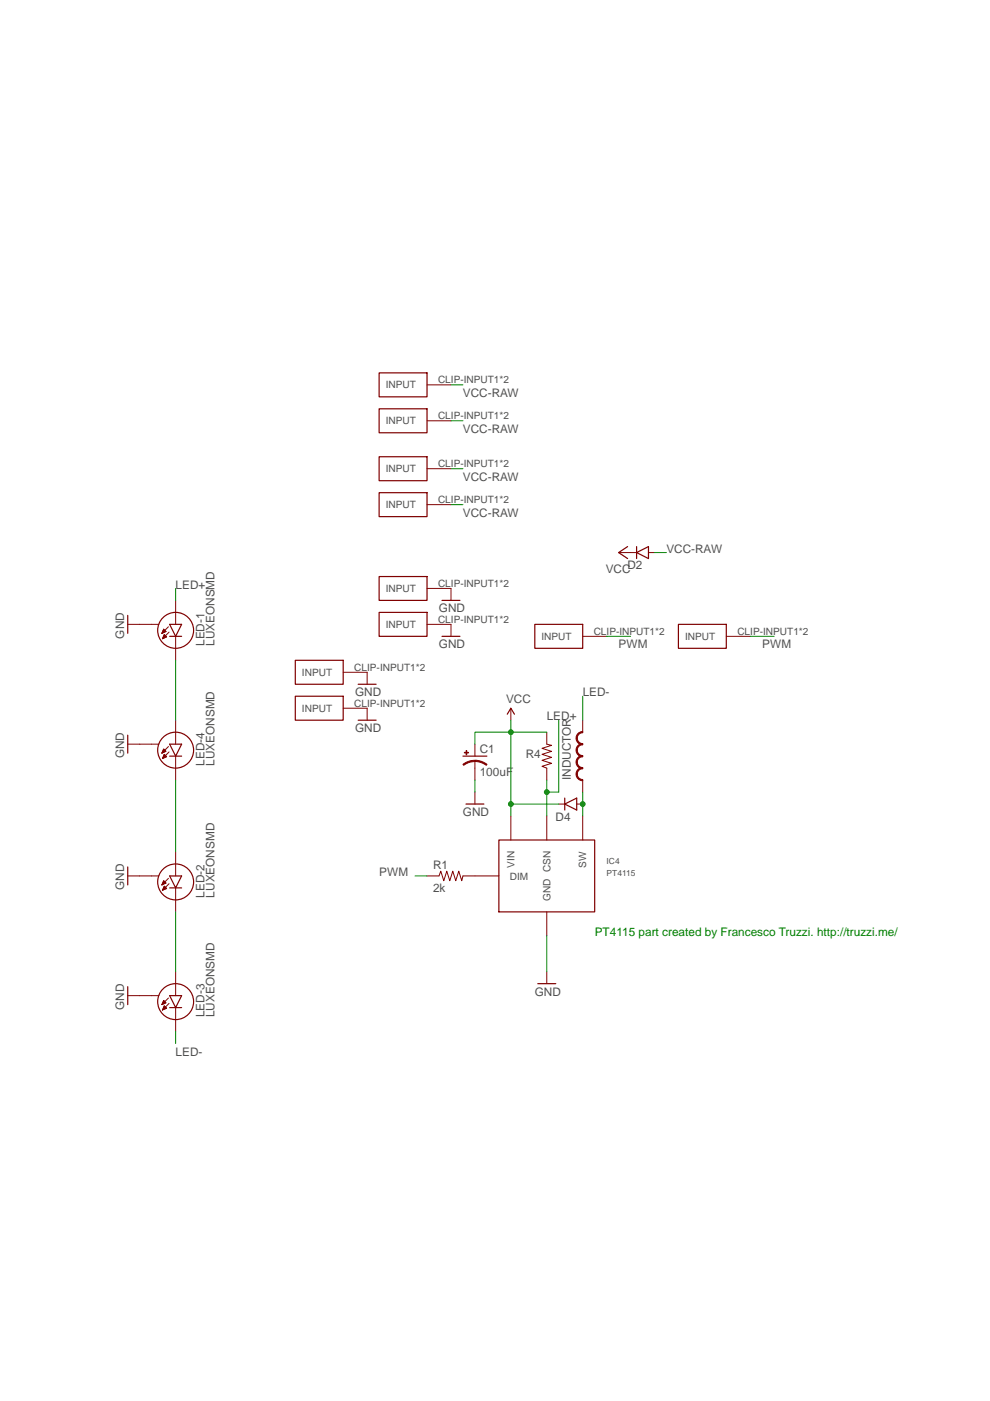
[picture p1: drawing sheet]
<?xml version="1.0" encoding="utf-8"?>
<!DOCTYPE eagle SYSTEM "eagle.dtd">
<!--
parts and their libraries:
SparkFun-LED: Licensing: Creative Commons ShareAlike 4.0 International - https://creativecommons.org/licenses/by-sa/4.0
-->
<eagle version="7.7.0">
<drawing>
<settings>
<setting alwaysvectorfont="no"/>
<setting verticaltext="up"/>
</settings>
<grid distance="0.1" unitdist="inch" unit="inch" style="lines" multiple="1" display="no" altdistance="0.01" altunitdist="inch" altunit="inch"/>
<schematic xreflabel="%F%N/%S.%C%R" xrefpart="/%S.%C%R">
<libraries>
<library name="SparkFun-LED">
<symbols>
<symbol name="LUXEON">
<wire x1="1.27" y1="0" x2="0" y2="-2.54" width="0.254" layer="94"/>
<wire x1="0" y1="-2.54" x2="-1.27" y2="0" width="0.254" layer="94"/>
<wire x1="1.27" y1="-2.54" x2="0" y2="-2.54" width="0.254" layer="94"/>
<wire x1="0" y1="-2.54" x2="-1.27" y2="-2.54" width="0.254" layer="94"/>
<wire x1="1.27" y1="0" x2="0" y2="0" width="0.254" layer="94"/>
<wire x1="0" y1="0" x2="-1.27" y2="0" width="0.254" layer="94"/>
<wire x1="-1.524" y1="-0.508" x2="-2.921" y2="-1.905" width="0.1524" layer="94"/>
<wire x1="-1.397" y1="-1.651" x2="-2.794" y2="-3.048" width="0.1524" layer="94"/>
<wire x1="-5.08" y1="0" x2="-3.556" y2="0" width="0.1524" layer="94"/>
<circle x="0" y="-1.27" radius="3.81" width="0.254" layer="94"/>
<text x="6.096" y="-4.572" size="1.778" layer="95" rot="R90">&gt;NAME</text>
<text x="8.255" y="-4.572" size="1.778" layer="96" rot="R90">&gt;VALUE</text>
<pin name="C" x="0" y="-7.62" visible="off" length="middle" direction="pas" rot="R90"/>
<pin name="A" x="0" y="5.08" visible="off" length="middle" direction="pas" rot="R270"/>
<pin name="S" x="-7.62" y="0" visible="off" length="short"/>
<polygon width="0.1524" layer="94">
<vertex x="-2.921" y="-1.905"/>
<vertex x="-2.54" y="-1.016"/>
<vertex x="-2.032" y="-1.524"/>
</polygon>
<polygon width="0.1524" layer="94">
<vertex x="-2.794" y="-3.048"/>
<vertex x="-2.413" y="-2.159"/>
<vertex x="-1.905" y="-2.667"/>
</polygon>
</symbol>
</symbols>
<devicesets>
<deviceset name="LUXEON">
<gates>
<gate name="G$1" symbol="LUXEON" x="0" y="0"/>
</gates>
<devices>
<device name="SMD" package="LUXEON">
<connects>
<connect gate="G$1" pin="A" pad="A"/>
<connect gate="G$1" pin="C" pad="C"/>
<connect gate="G$1" pin="S" pad="S"/>
</connects>
<technologies>
<technology name=""/>
</technologies>
</device>
</devices>
</deviceset>
</devicesets>
</library>
<library name="supply1">
<symbols>
<symbol name="VCC">
<wire x1="1.27" y1="-1.905" x2="0" y2="0" width="0.254" layer="94"/>
<wire x1="0" y1="0" x2="-1.27" y2="-1.905" width="0.254" layer="94"/>
<text x="-2.54" y="-2.54" size="1.778" layer="96" rot="R90">&gt;VALUE</text>
<pin name="VCC" x="0" y="-2.54" visible="off" length="short" direction="sup" rot="R90"/>
</symbol>
<symbol name="GND">
<wire x1="-1.905" y1="0" x2="1.905" y2="0" width="0.254" layer="94"/>
<text x="-2.54" y="-2.54" size="1.778" layer="96">&gt;VALUE</text>
<pin name="GND" x="0" y="2.54" visible="off" length="short" direction="sup" rot="R270"/>
</symbol>
</symbols>
<devicesets>
<deviceset name="VCC" prefix="P+">
<gates>
<gate name="VCC" symbol="VCC" x="0" y="0"/>
</gates>
<devices>
<device name="">
<technologies>
<technology name=""/>
</technologies>
</device>
</devices>
</deviceset>
<deviceset name="GND" prefix="GND">
<gates>
<gate name="1" symbol="GND" x="0" y="0"/>
</gates>
<devices>
<device name="">
<technologies>
<technology name=""/>
</technologies>
</device>
</devices>
</deviceset>
</devicesets>
</library>
<library name="timon-diverses">
<symbols>
<symbol name="FUSE-HOLDER-5X10MM">
<pin name="INPUT" x="10.16" y="0" length="middle" rot="R180"/>
<wire x1="5.08" y1="2.54" x2="-5.08" y2="2.54" width="0.254" layer="94"/>
<wire x1="-5.08" y1="2.54" x2="-5.08" y2="-2.54" width="0.254" layer="94"/>
<wire x1="-5.08" y1="-2.54" x2="5.08" y2="-2.54" width="0.254" layer="94"/>
<wire x1="5.08" y1="-2.54" x2="5.08" y2="2.54" width="0.254" layer="94"/>
</symbol>
</symbols>
<devicesets>
<deviceset name="FUSE-HOLDER-5X20MM">
<gates>
<gate name="CLIP" symbol="FUSE-HOLDER-5X10MM" x="45.72" y="2.54"/>
</gates>
<devices>
<device name="" package="FUSE-HOLDER-5X20MM">
<connects>
<connect gate="CLIP" pin="INPUT" pad="CLIP-INPUT1 CLIP-INPUT2"/>
</connects>
<technologies>
<technology name=""/>
</technologies>
</device>
</devices>
</deviceset>
</devicesets>
</library>
<library name="PT4115">
<symbols>
<symbol name="PT4115">
<wire x1="-20.32" y1="-7.62" x2="-20.32" y2="7.62" width="0.254" layer="94"/>
<wire x1="-20.32" y1="7.62" x2="0" y2="7.62" width="0.254" layer="94"/>
<wire x1="0" y1="7.62" x2="0" y2="-7.62" width="0.254" layer="94"/>
<wire x1="0" y1="-7.62" x2="-20.32" y2="-7.62" width="0.254" layer="94"/>
<pin name="VIN" x="-17.78" y="12.7" visible="pin" length="middle" rot="R270"/>
<pin name="CSN" x="-10.16" y="12.7" visible="pin" length="middle" rot="R270"/>
<pin name="SW" x="-2.54" y="12.7" visible="pin" length="middle" rot="R270"/>
<pin name="DIM" x="-25.4" y="0" visible="pin" length="middle"/>
<pin name="GND" x="-10.16" y="-12.7" visible="pin" length="middle" direction="pwr" rot="R90"/>
<text x="2.54" y="2.54" size="1.27" layer="95">&gt;NAME</text>
<text x="2.54" y="0" size="1.27" layer="96">PT4115</text>
</symbol>
</symbols>
<devicesets>
<deviceset name="PT4115" prefix="IC" uservalue="yes">
<gates>
<gate name="IC" symbol="PT4115" x="10.16" y="0"/>
</gates>
<devices>
<device name="" package="PT4115">
<connects>
<connect gate="IC" pin="CSN" pad="4"/>
<connect gate="IC" pin="DIM" pad="3"/>
<connect gate="IC" pin="GND" pad="2 2A"/>
<connect gate="IC" pin="SW" pad="1"/>
<connect gate="IC" pin="VIN" pad="5"/>
</connects>
<technologies>
<technology name=""/>
</technologies>
</device>
</devices>
</deviceset>
</devicesets>
</library>
<library name="SparkFun-Aesthetics">
<symbols>
<symbol name="VCC">
<wire x1="0.762" y1="1.27" x2="0" y2="2.54" width="0.254" layer="94"/>
<wire x1="0" y1="2.54" x2="-0.762" y2="1.27" width="0.254" layer="94"/>
<text x="-1.016" y="3.556" size="1.778" layer="96">&gt;VALUE</text>
<pin name="VCC" x="0" y="0" visible="off" length="short" direction="sup" rot="R90"/>
</symbol>
<symbol name="DGND">
<wire x1="-1.905" y1="0" x2="1.905" y2="0" width="0.254" layer="94"/>
<text x="-2.54" y="-2.54" size="1.778" layer="96">&gt;VALUE</text>
<pin name="GND" x="0" y="2.54" visible="off" length="short" direction="sup" rot="R270"/>
</symbol>
</symbols>
<devicesets>
<deviceset name="VCC" prefix="SUPPLY">
<gates>
<gate name="G$1" symbol="VCC" x="0" y="0"/>
</gates>
<devices>
<device name="">
<technologies>
<technology name=""/>
</technologies>
</device>
</devices>
</deviceset>
<deviceset name="GND" prefix="GND">
<gates>
<gate name="1" symbol="DGND" x="0" y="0"/>
</gates>
<devices>
<device name="">
<technologies>
<technology name=""/>
</technologies>
</device>
</devices>
</deviceset>
</devicesets>
</library>
<library name="SparkFun-Resistors">
<symbols>
<symbol name="RESISTOR">
<wire x1="-2.54" y1="0" x2="-2.159" y2="1.016" width="0.1524" layer="94"/>
<wire x1="-2.159" y1="1.016" x2="-1.524" y2="-1.016" width="0.1524" layer="94"/>
<wire x1="-1.524" y1="-1.016" x2="-0.889" y2="1.016" width="0.1524" layer="94"/>
<wire x1="-0.889" y1="1.016" x2="-0.254" y2="-1.016" width="0.1524" layer="94"/>
<wire x1="-0.254" y1="-1.016" x2="0.381" y2="1.016" width="0.1524" layer="94"/>
<wire x1="0.381" y1="1.016" x2="1.016" y2="-1.016" width="0.1524" layer="94"/>
<wire x1="1.016" y1="-1.016" x2="1.651" y2="1.016" width="0.1524" layer="94"/>
<wire x1="1.651" y1="1.016" x2="2.286" y2="-1.016" width="0.1524" layer="94"/>
<wire x1="2.286" y1="-1.016" x2="2.54" y2="0" width="0.1524" layer="94"/>
<text x="-3.81" y="1.4986" size="1.778" layer="95">&gt;NAME</text>
<text x="-3.81" y="-3.302" size="1.778" layer="96">&gt;VALUE</text>
<pin name="2" x="5.08" y="0" visible="off" length="short" direction="pas" swaplevel="1" rot="R180"/>
<pin name="1" x="-5.08" y="0" visible="off" length="short" direction="pas" swaplevel="1"/>
</symbol>
</symbols>
<devicesets>
<deviceset name="RESISTOR" prefix="R" uservalue="yes">
<gates>
<gate name="G$1" symbol="RESISTOR" x="0" y="0"/>
</gates>
<devices>
<device name="1206" package="1206">
<connects>
<connect gate="G$1" pin="1" pad="1"/>
<connect gate="G$1" pin="2" pad="2"/>
</connects>
<technologies>
<technology name=""/>
</technologies>
</device>
<device name="AXIAL-0.3" package="AXIAL-0.3">
<connects>
<connect gate="G$1" pin="1" pad="P$1"/>
<connect gate="G$1" pin="2" pad="P$2"/>
</connects>
<technologies>
<technology name=""/>
</technologies>
</device>
<device name="2010" package="R2010">
<connects>
<connect gate="G$1" pin="1" pad="1"/>
<connect gate="G$1" pin="2" pad="2"/>
</connects>
<technologies>
<technology name=""/>
</technologies>
</device>
<device name="0805-RES" package="0805">
<connects>
<connect gate="G$1" pin="1" pad="1"/>
<connect gate="G$1" pin="2" pad="2"/>
</connects>
<technologies>
<technology name=""/>
</technologies>
</device>
<device name="0603-RES" package="0603-RES">
<connects>
<connect gate="G$1" pin="1" pad="1"/>
<connect gate="G$1" pin="2" pad="2"/>
</connects>
<technologies>
<technology name=""/>
</technologies>
</device>
<device name="0603" package="0603-RES">
<connects>
<connect gate="G$1" pin="1" pad="1"/>
<connect gate="G$1" pin="2" pad="2"/>
</connects>
<technologies>
<technology name=""/>
</technologies>
</device>
<device name="PTH-1/6W" package="1/6W-RES">
<connects>
<connect gate="G$1" pin="1" pad="1"/>
<connect gate="G$1" pin="2" pad="2"/>
</connects>
<technologies>
<technology name=""/>
</technologies>
</device>
<device name="2512" package="R2512">
<connects>
<connect gate="G$1" pin="1" pad="1"/>
<connect gate="G$1" pin="2" pad="2"/>
</connects>
<technologies>
<technology name=""/>
</technologies>
</device>
<device name="PTH-1/4W" package="AXIAL-0.4">
<connects>
<connect gate="G$1" pin="1" pad="P$1"/>
<connect gate="G$1" pin="2" pad="P$2"/>
</connects>
<technologies>
<technology name=""/>
</technologies>
</device>
<device name="PTH-1/2W" package="AXIAL-0.5">
<connects>
<connect gate="G$1" pin="1" pad="P$1"/>
<connect gate="G$1" pin="2" pad="P$2"/>
</connects>
<technologies>
<technology name=""/>
</technologies>
</device>
<device name="PTH-1W" package="AXIAL-0.6">
<connects>
<connect gate="G$1" pin="1" pad="P$1"/>
<connect gate="G$1" pin="2" pad="P$2"/>
</connects>
<technologies>
<technology name=""/>
</technologies>
</device>
<device name="PTH-2W" package="AXIAL-0.8">
<connects>
<connect gate="G$1" pin="1" pad="P$1"/>
<connect gate="G$1" pin="2" pad="P$2"/>
</connects>
<technologies>
<technology name=""/>
</technologies>
</device>
<device name="KIT" package="AXIAL-0.3-KIT">
<connects>
<connect gate="G$1" pin="1" pad="P$1"/>
<connect gate="G$1" pin="2" pad="P$2"/>
</connects>
<technologies>
<technology name=""/>
</technologies>
</device>
<device name="EZ" package="AXIAL-0.3EZ">
<connects>
<connect gate="G$1" pin="1" pad="P$1"/>
<connect gate="G$1" pin="2" pad="P$2"/>
</connects>
<technologies>
<technology name=""/>
</technologies>
</device>
<device name="PTH-1/4W-VERT-KIT" package="AXIAL-0.1EZ">
<connects>
<connect gate="G$1" pin="1" pad="P$1"/>
<connect gate="G$1" pin="2" pad="P$2"/>
</connects>
<technologies>
<technology name=""/>
</technologies>
</device>
<device name="PTH-1/4W-VERT" package="AXIAL-0.1">
<connects>
<connect gate="G$1" pin="1" pad="P$1"/>
<connect gate="G$1" pin="2" pad="P$2"/>
</connects>
<technologies>
<technology name=""/>
</technologies>
</device>
<device name="0402" package="0402-RES">
<connects>
<connect gate="G$1" pin="1" pad="1"/>
<connect gate="G$1" pin="2" pad="2"/>
</connects>
<technologies>
<technology name=""/>
</technologies>
</device>
</devices>
</deviceset>
</devicesets>
</library>
<library name="SparkFun-DiscreteSemi">
<symbols>
<symbol name="DIODE">
<wire x1="-1.27" y1="-1.27" x2="1.27" y2="0" width="0.254" layer="94"/>
<wire x1="1.27" y1="0" x2="-1.27" y2="1.27" width="0.254" layer="94"/>
<wire x1="1.27" y1="1.27" x2="1.27" y2="0" width="0.254" layer="94"/>
<wire x1="-1.27" y1="1.27" x2="-1.27" y2="0" width="0.254" layer="94"/>
<wire x1="-1.27" y1="0" x2="-1.27" y2="-1.27" width="0.254" layer="94"/>
<wire x1="1.27" y1="0" x2="1.27" y2="-1.27" width="0.254" layer="94"/>
<text x="2.54" y="0.4826" size="1.778" layer="95">&gt;NAME</text>
<text x="2.54" y="-2.3114" size="1.778" layer="96">&gt;VALUE</text>
<pin name="A" x="-2.54" y="0" visible="off" length="point" direction="pas"/>
<pin name="C" x="2.54" y="0" visible="off" length="point" direction="pas" rot="R180"/>
<wire x1="-2.54" y1="0" x2="-1.27" y2="0" width="0.1524" layer="94"/>
<wire x1="2.54" y1="0" x2="1.27" y2="0" width="0.1524" layer="94"/>
</symbol>
</symbols>
<devicesets>
<deviceset name="DIODE" prefix="D" uservalue="yes">
<gates>
<gate name="G$1" symbol="DIODE" x="0" y="0"/>
</gates>
<devices>
<device name="SMA" package="SMA-DIODE">
<connects>
<connect gate="G$1" pin="A" pad="A"/>
<connect gate="G$1" pin="C" pad="C"/>
</connects>
<technologies>
<technology name=""/>
</technologies>
</device>
<device name="PTH" package="DIODE-1N4001">
<connects>
<connect gate="G$1" pin="A" pad="A"/>
<connect gate="G$1" pin="C" pad="C"/>
</connects>
<technologies>
<technology name=""/>
</technologies>
</device>
<device name="SOD" package="SOD-323">
<connects>
<connect gate="G$1" pin="A" pad="A"/>
<connect gate="G$1" pin="C" pad="C"/>
</connects>
<technologies>
<technology name="">
<attribute name="PROD_ID" value="DIO-09646" constant="no"/>
</technology>
</technologies>
</device>
<device name="SOT23" package="SOT23-3">
<connects>
<connect gate="G$1" pin="A" pad="1"/>
<connect gate="G$1" pin="C" pad="3"/>
</connects>
<technologies>
<technology name=""/>
</technologies>
</device>
<device name="1N4148" package="DIODE-1N4148">
<connects>
<connect gate="G$1" pin="A" pad="A"/>
<connect gate="G$1" pin="C" pad="C"/>
</connects>
<technologies>
<technology name=""/>
</technologies>
</device>
<device name="SMB" package="SMB-DIODE">
<connects>
<connect gate="G$1" pin="A" pad="A"/>
<connect gate="G$1" pin="C" pad="C"/>
</connects>
<technologies>
<technology name="">
<attribute name="PROD_ID" value="DIO-09646" constant="no"/>
</technology>
</technologies>
</device>
<device name="HV" package="DIODE-HV">
<connects>
<connect gate="G$1" pin="A" pad="A"/>
<connect gate="G$1" pin="C" pad="C"/>
</connects>
<technologies>
<technology name=""/>
</technologies>
</device>
<device name="SMA-ALT" package="SMA-DIODE_ALT">
<connects>
<connect gate="G$1" pin="A" pad="A"/>
<connect gate="G$1" pin="C" pad="C"/>
</connects>
<technologies>
<technology name=""/>
</technologies>
</device>
<device name="SMA-KIT" package="SMA-DIODE-KIT">
<connects>
<connect gate="G$1" pin="A" pad="A"/>
<connect gate="G$1" pin="C" pad="C"/>
</connects>
<technologies>
<technology name=""/>
</technologies>
</device>
<device name="SOD523" package="SOD523">
<connects>
<connect gate="G$1" pin="A" pad="A"/>
<connect gate="G$1" pin="C" pad="C"/>
</connects>
<technologies>
<technology name=""/>
</technologies>
</device>
<device name="SMC/DO-214AB" package="SMC">
<connects>
<connect gate="G$1" pin="A" pad="A"/>
<connect gate="G$1" pin="C" pad="C"/>
</connects>
<technologies>
<technology name=""/>
</technologies>
</device>
<device name="KIT" package="DIODE-1N4148-KIT">
<connects>
<connect gate="G$1" pin="A" pad="A"/>
<connect gate="G$1" pin="C" pad="C"/>
</connects>
<technologies>
<technology name=""/>
</technologies>
</device>
<device name="KIT2" package="DIODE-1N4001-KIT">
<connects>
<connect gate="G$1" pin="A" pad="A"/>
<connect gate="G$1" pin="C" pad="C"/>
</connects>
<technologies>
<technology name=""/>
</technologies>
</device>
<device name="SOD123" package="SOD-123">
<connects>
<connect gate="G$1" pin="A" pad="A"/>
<connect gate="G$1" pin="C" pad="C"/>
</connects>
<technologies>
<technology name=""/>
</technologies>
</device>
</devices>
</deviceset>
</devicesets>
</library>
<library name="SparkFun-Capacitors">
<symbols>
<symbol name="CAP_POL">
<wire x1="-2.54" y1="0" x2="2.54" y2="0" width="0.254" layer="94"/>
<wire x1="0" y1="-1.016" x2="0" y2="-2.54" width="0.1524" layer="94"/>
<wire x1="0" y1="-1" x2="2.4892" y2="-1.8542" width="0.254" layer="94" curve="-37.878202" cap="flat"/>
<wire x1="-2.4669" y1="-1.8504" x2="0" y2="-1.0161" width="0.254" layer="94" curve="-37.376341" cap="flat"/>
<text x="1.016" y="0.635" size="1.778" layer="95">&gt;NAME</text>
<text x="1.016" y="-4.191" size="1.778" layer="96">&gt;VALUE</text>
<rectangle x1="-2.253" y1="0.668" x2="-1.364" y2="0.795" layer="94"/>
<rectangle x1="-1.872" y1="0.287" x2="-1.745" y2="1.176" layer="94"/>
<pin name="+" x="0" y="2.54" visible="off" length="short" direction="pas" swaplevel="1" rot="R270"/>
<pin name="-" x="0" y="-5.08" visible="off" length="short" direction="pas" swaplevel="1" rot="R90"/>
</symbol>
</symbols>
<devicesets>
<deviceset name="CAP_POL" prefix="C" uservalue="yes">
<gates>
<gate name="G$1" symbol="CAP_POL" x="0" y="0"/>
</gates>
<devices>
<device name="1206" package="EIA3216">
<connects>
<connect gate="G$1" pin="+" pad="A"/>
<connect gate="G$1" pin="-" pad="C"/>
</connects>
<technologies>
<technology name=""/>
</technologies>
</device>
<device name="3528" package="EIA3528">
<connects>
<connect gate="G$1" pin="+" pad="A"/>
<connect gate="G$1" pin="-" pad="C"/>
</connects>
<technologies>
<technology name=""/>
</technologies>
</device>
<device name="PTH1" package="CPOL-RADIAL-100UF-25V">
<connects>
<connect gate="G$1" pin="+" pad="1"/>
<connect gate="G$1" pin="-" pad="2"/>
</connects>
<technologies>
<technology name=""/>
</technologies>
</device>
<device name="PTH2" package="CPOL-RADIAL-10UF-25V">
<connects>
<connect gate="G$1" pin="+" pad="1"/>
<connect gate="G$1" pin="-" pad="2"/>
</connects>
<technologies>
<technology name=""/>
</technologies>
</device>
<device name="7343" package="EIA7343">
<connects>
<connect gate="G$1" pin="+" pad="A"/>
<connect gate="G$1" pin="-" pad="C"/>
</connects>
<technologies>
<technology name="">
<attribute name="PROD_ID" value="CAP-08702"/>
</technology>
</technologies>
</device>
<device name="G" package="PANASONIC_G">
<connects>
<connect gate="G$1" pin="+" pad="+"/>
<connect gate="G$1" pin="-" pad="-"/>
</connects>
<technologies>
<technology name=""/>
</technologies>
</device>
<device name="E" package="PANASONIC_E">
<connects>
<connect gate="G$1" pin="+" pad="+"/>
<connect gate="G$1" pin="-" pad="-"/>
</connects>
<technologies>
<technology name=""/>
</technologies>
</device>
<device name="C" package="PANASONIC_C">
<connects>
<connect gate="G$1" pin="+" pad="+"/>
<connect gate="G$1" pin="-" pad="-"/>
</connects>
<technologies>
<technology name=""/>
</technologies>
</device>
<device name="F80" package="NIPPON_F80">
<connects>
<connect gate="G$1" pin="+" pad="+"/>
<connect gate="G$1" pin="-" pad="-"/>
</connects>
<technologies>
<technology name=""/>
</technologies>
</device>
<device name="D" package="PANASONIC_D">
<connects>
<connect gate="G$1" pin="+" pad="+"/>
<connect gate="G$1" pin="-" pad="-"/>
</connects>
<technologies>
<technology name=""/>
</technologies>
</device>
<device name="PTH3" package="CPOL-RADIAL-1000UF-63V">
<connects>
<connect gate="G$1" pin="+" pad="1"/>
<connect gate="G$1" pin="-" pad="2"/>
</connects>
<technologies>
<technology name=""/>
</technologies>
</device>
<device name="PTH4" package="CPOL-RADIAL-1000UF-25V">
<connects>
<connect gate="G$1" pin="+" pad="+"/>
<connect gate="G$1" pin="-" pad="-"/>
</connects>
<technologies>
<technology name=""/>
</technologies>
</device>
<device name="SMD" package="VISHAY_C">
<connects>
<connect gate="G$1" pin="+" pad="+"/>
<connect gate="G$1" pin="-" pad="-"/>
</connects>
<technologies>
<technology name=""/>
</technologies>
</device>
<device name="H13" package="PANASONIC_H13">
<connects>
<connect gate="G$1" pin="+" pad="+"/>
<connect gate="G$1" pin="-" pad="-"/>
</connects>
<technologies>
<technology name=""/>
</technologies>
</device>
<device name="6032" package="EIA6032">
<connects>
<connect gate="G$1" pin="+" pad="P$1"/>
<connect gate="G$1" pin="-" pad="P$2"/>
</connects>
<technologies>
<technology name=""/>
</technologies>
</device>
<device name="EN_J2" package="EN_J2">
<connects>
<connect gate="G$1" pin="+" pad="+"/>
<connect gate="G$1" pin="-" pad="-"/>
</connects>
<technologies>
<technology name=""/>
</technologies>
</device>
<device name="3528-KIT" package="EIA3528-KIT">
<connects>
<connect gate="G$1" pin="+" pad="A"/>
<connect gate="G$1" pin="-" pad="C"/>
</connects>
<technologies>
<technology name=""/>
</technologies>
</device>
<device name="1206-KIT" package="EIA3216-KIT">
<connects>
<connect gate="G$1" pin="+" pad="A"/>
<connect gate="G$1" pin="-" pad="C"/>
</connects>
<technologies>
<technology name=""/>
</technologies>
</device>
</devices>
</deviceset>
</devicesets>
</library>
<library name="inductor-coilcraft">
<symbols>
<symbol name="L-US">
<wire x1="-1.27" y1="-3.81" x2="0" y2="-5.08" width="0.254" layer="94" curve="90" cap="flat"/>
<wire x1="-1.27" y1="-3.81" x2="0" y2="-2.54" width="0.254" layer="94" curve="-90" cap="flat"/>
<wire x1="-1.27" y1="-1.27" x2="0" y2="-2.54" width="0.254" layer="94" curve="90" cap="flat"/>
<wire x1="-1.27" y1="-1.27" x2="0" y2="0" width="0.254" layer="94" curve="-90" cap="flat"/>
<wire x1="-1.27" y1="1.27" x2="0" y2="0" width="0.254" layer="94" curve="90" cap="flat"/>
<wire x1="-1.27" y1="1.27" x2="0" y2="2.54" width="0.254" layer="94" curve="-90" cap="flat"/>
<wire x1="-1.27" y1="3.81" x2="0" y2="2.54" width="0.254" layer="94" curve="90" cap="flat"/>
<wire x1="-1.27" y1="3.81" x2="0" y2="5.08" width="0.254" layer="94" curve="-90" cap="flat"/>
<text x="-2.54" y="-5.08" size="1.778" layer="95" rot="R90">&gt;Name</text>
<text x="2.54" y="-5.08" size="1.778" layer="96" rot="R90">&gt;Value</text>
<pin name="P$1" x="0" y="7.62" visible="off" length="short" direction="pas" swaplevel="1" rot="R270"/>
<pin name="P$2" x="0" y="-7.62" visible="off" length="short" direction="pas" swaplevel="1" rot="R90"/>
</symbol>
</symbols>
<devicesets>
<deviceset name="MSS1260" uservalue="yes">
<gates>
<gate name="G$1" symbol="L-US" x="0" y="0"/>
</gates>
<devices>
<device name="" package="MSS1260">
<connects>
<connect gate="G$1" pin="P$1" pad="P$1"/>
<connect gate="G$1" pin="P$2" pad="P$2"/>
</connects>
<technologies>
<technology name=""/>
</technologies>
</device>
</devices>
</deviceset>
</devicesets>
</library>
</libraries>
<attributes>
</attributes>
<variantdefs>
</variantdefs>
<classes>
<class number="0" name="default" width="0" drill="0">
</class>
<class number="1" name="VCC" width="0" drill="0">
<clearance class="1" value="0.762"/>
</class>
</classes>
<parts>
<part name="LED-1" library="SparkFun-LED" deviceset="LUXEON" device="SMD"/>
<part name="LED-2" library="SparkFun-LED" deviceset="LUXEON" device="SMD"/>
<part name="LED-3" library="SparkFun-LED" deviceset="LUXEON" device="SMD"/>
<part name="LED-4" library="SparkFun-LED" deviceset="LUXEON" device="SMD"/>
<part name="VCC-CLIP" library="timon-diverses" deviceset="FUSE-HOLDER-5X20MM" device=""/>
<part name="VCC-CLIP2" library="timon-diverses" deviceset="FUSE-HOLDER-5X20MM" device=""/>
<part name="GND-CLIP" library="timon-diverses" deviceset="FUSE-HOLDER-5X20MM" device="" value="GND"/>
<part name="GND-CLIP2" library="timon-diverses" deviceset="FUSE-HOLDER-5X20MM" device="" value="GND"/>
<part name="GND10" library="supply1" deviceset="GND" device=""/>
<part name="GND11" library="supply1" deviceset="GND" device=""/>
<part name="P+1" library="supply1" deviceset="VCC" device=""/>
<part name="PWM-CLIP" library="timon-diverses" deviceset="FUSE-HOLDER-5X20MM" device=""/>
<part name="IC4" library="PT4115" deviceset="PT4115" device=""/>
<part name="SUPPLY4" library="SparkFun-Aesthetics" deviceset="VCC" device=""/>
<part name="GND8" library="SparkFun-Aesthetics" deviceset="GND" device=""/>
<part name="R4" library="SparkFun-Resistors" deviceset="RESISTOR" device="1206" value="0.3"/>
<part name="D4" library="SparkFun-DiscreteSemi" deviceset="DIODE" device="SMA-KIT"/>
<part name="GND9" library="SparkFun-Aesthetics" deviceset="GND" device=""/>
<part name="C1" library="SparkFun-Capacitors" deviceset="CAP_POL" device="E" value="100uF"/>
<part name="INDUCTOR" library="inductor-coilcraft" deviceset="MSS1260" device=""/>
<part name="GND1" library="supply1" deviceset="GND" device=""/>
<part name="GND2" library="supply1" deviceset="GND" device=""/>
<part name="GND3" library="supply1" deviceset="GND" device=""/>
<part name="GND4" library="supply1" deviceset="GND" device=""/>
<part name="VCC-CLIP1" library="timon-diverses" deviceset="FUSE-HOLDER-5X20MM" device=""/>
<part name="VCC-CLIP3" library="timon-diverses" deviceset="FUSE-HOLDER-5X20MM" device=""/>
<part name="GND-CLIP1" library="timon-diverses" deviceset="FUSE-HOLDER-5X20MM" device="" value="GND"/>
<part name="GND-CLIP3" library="timon-diverses" deviceset="FUSE-HOLDER-5X20MM" device="" value="GND"/>
<part name="GND5" library="supply1" deviceset="GND" device=""/>
<part name="GND6" library="supply1" deviceset="GND" device=""/>
<part name="PWM-CLIP1" library="timon-diverses" deviceset="FUSE-HOLDER-5X20MM" device=""/>
<part name="D2" library="SparkFun-DiscreteSemi" deviceset="DIODE" device="SMA-KIT"/>
<part name="R1" library="SparkFun-Resistors" deviceset="RESISTOR" device="1206" value="2k"/>
</parts>
<sheets>
<sheet>
<plain>
<text x="111.76" y="-38.1" size="1.778" layer="91">PT4115 part created by Francesco Truzzi. http://truzzi.me/</text>
</plain>
<instances>
<instance part="LED-1" gate="G$1" x="22.86" y="27.94"/>
<instance part="LED-2" gate="G$1" x="22.86" y="-25.4"/>
<instance part="LED-3" gate="G$1" x="22.86" y="-50.8"/>
<instance part="LED-4" gate="G$1" x="22.86" y="2.54"/>
<instance part="VCC-CLIP" gate="CLIP" x="71.12" y="60.96"/>
<instance part="VCC-CLIP2" gate="CLIP" x="71.12" y="53.34"/>
<instance part="GND-CLIP" gate="CLIP" x="71.12" y="35.56"/>
<instance part="GND-CLIP2" gate="CLIP" x="71.12" y="27.94"/>
<instance part="GND10" gate="1" x="81.28" y="33.02"/>
<instance part="GND11" gate="1" x="81.28" y="25.4"/>
<instance part="P+1" gate="VCC" x="116.84" y="43.18" rot="R90"/>
<instance part="PWM-CLIP" gate="CLIP" x="104.14" y="25.4"/>
<instance part="IC4" gate="IC" x="111.76" y="-25.4"/>
<instance part="SUPPLY4" gate="G$1" x="93.98" y="7.62"/>
<instance part="GND8" gate="1" x="101.6" y="-48.26"/>
<instance part="R4" gate="G$1" x="101.6" y="0" smashed="yes" rot="R90">
<attribute name="NAME" x="100.33" y="1.2954" size="1.778" layer="95" rot="R180"/>
</instance>
<instance part="D4" gate="G$1" x="106.68" y="-10.16" smashed="yes" rot="R180">
<attribute name="NAME" x="106.68" y="-11.9126" size="1.778" layer="95" rot="R180"/>
<attribute name="VALUE" x="104.14" y="-7.8486" size="1.778" layer="96" rot="R180"/>
</instance>
<instance part="GND9" gate="1" x="86.36" y="-10.16"/>
<instance part="C1" gate="G$1" x="86.36" y="0"/>
<instance part="INDUCTOR" gate="G$1" x="109.22" y="0"/>
<instance part="GND1" gate="1" x="12.7" y="27.94" rot="R270"/>
<instance part="GND2" gate="1" x="12.7" y="2.54" rot="R270"/>
<instance part="GND3" gate="1" x="12.7" y="-25.4" rot="R270"/>
<instance part="GND4" gate="1" x="12.7" y="-50.8" rot="R270"/>
<instance part="VCC-CLIP1" gate="CLIP" x="71.12" y="78.74"/>
<instance part="VCC-CLIP3" gate="CLIP" x="71.12" y="71.12"/>
<instance part="GND-CLIP1" gate="CLIP" x="53.34" y="17.78"/>
<instance part="GND-CLIP3" gate="CLIP" x="53.34" y="10.16"/>
<instance part="GND5" gate="1" x="63.5" y="15.24"/>
<instance part="GND6" gate="1" x="63.5" y="7.62"/>
<instance part="PWM-CLIP1" gate="CLIP" x="134.62" y="25.4"/>
<instance part="D2" gate="G$1" x="121.92" y="43.18" smashed="yes" rot="R180">
<attribute name="NAME" x="121.92" y="41.4274" size="1.778" layer="95" rot="R180"/>
<attribute name="VALUE" x="119.38" y="45.4914" size="1.778" layer="96" rot="R180"/>
</instance>
<instance part="R1" gate="G$1" x="81.28" y="-25.4"/>
</instances>
<busses>
</busses>
<nets>
<net name="VCC" class="0">
<segment>
<pinref part="IC4" gate="IC" pin="VIN"/>
<pinref part="SUPPLY4" gate="G$1" pin="VCC"/>
<wire x1="93.98" y1="-12.7" x2="93.98" y2="-10.16" width="0.1524" layer="91"/>
<pinref part="R4" gate="G$1" pin="2"/>
<wire x1="93.98" y1="-10.16" x2="93.98" y2="5.08" width="0.1524" layer="91"/>
<wire x1="93.98" y1="5.08" x2="93.98" y2="7.62" width="0.1524" layer="91"/>
<wire x1="101.6" y1="5.08" x2="93.98" y2="5.08" width="0.1524" layer="91"/>
<junction x="93.98" y="5.08"/>
<pinref part="D4" gate="G$1" pin="C"/>
<wire x1="104.14" y1="-10.16" x2="93.98" y2="-10.16" width="0.1524" layer="91"/>
<junction x="93.98" y="-10.16"/>
<wire x1="86.36" y1="2.54" x2="86.36" y2="5.08" width="0.1524" layer="91"/>
<wire x1="86.36" y1="5.08" x2="93.98" y2="5.08" width="0.1524" layer="91"/>
<pinref part="C1" gate="G$1" pin="+"/>
</segment>
<segment>
<pinref part="P+1" gate="VCC" pin="VCC"/>
<pinref part="D2" gate="G$1" pin="C"/>
</segment>
</net>
<net name="GND" class="0">
<segment>
<pinref part="GND-CLIP" gate="CLIP" pin="INPUT"/>
<pinref part="GND10" gate="1" pin="GND"/>
</segment>
<segment>
<pinref part="GND-CLIP2" gate="CLIP" pin="INPUT"/>
<pinref part="GND11" gate="1" pin="GND"/>
</segment>
<segment>
<pinref part="GND8" gate="1" pin="GND"/>
<pinref part="IC4" gate="IC" pin="GND"/>
<wire x1="101.6" y1="-45.72" x2="101.6" y2="-38.1" width="0.1524" layer="91"/>
</segment>
<segment>
<pinref part="GND9" gate="1" pin="GND"/>
<wire x1="86.36" y1="-7.62" x2="86.36" y2="-5.08" width="0.1524" layer="91"/>
<pinref part="C1" gate="G$1" pin="-"/>
</segment>
<segment>
<pinref part="LED-1" gate="G$1" pin="S"/>
<pinref part="GND1" gate="1" pin="GND"/>
</segment>
<segment>
<pinref part="LED-4" gate="G$1" pin="S"/>
<pinref part="GND2" gate="1" pin="GND"/>
</segment>
<segment>
<pinref part="LED-2" gate="G$1" pin="S"/>
<pinref part="GND3" gate="1" pin="GND"/>
</segment>
<segment>
<pinref part="LED-3" gate="G$1" pin="S"/>
<pinref part="GND4" gate="1" pin="GND"/>
</segment>
<segment>
<pinref part="GND-CLIP1" gate="CLIP" pin="INPUT"/>
<pinref part="GND5" gate="1" pin="GND"/>
</segment>
<segment>
<pinref part="GND-CLIP3" gate="CLIP" pin="INPUT"/>
<pinref part="GND6" gate="1" pin="GND"/>
</segment>
</net>
<net name="LED-" class="0">
<segment>
<pinref part="LED-3" gate="G$1" pin="C"/>
<wire x1="22.86" y1="-58.42" x2="22.86" y2="-60.96" width="0.1524" layer="91"/>
<label x="22.86" y="-63.5" size="1.778" layer="95"/>
</segment>
<segment>
<wire x1="109.22" y1="7.62" x2="109.22" y2="12.7" width="0.1524" layer="91"/>
<label x="109.22" y="12.7" size="1.778" layer="95"/>
<pinref part="INDUCTOR" gate="G$1" pin="P$1"/>
</segment>
</net>
<net name="LED+" class="0">
<segment>
<pinref part="LED-1" gate="G$1" pin="A"/>
<wire x1="22.86" y1="33.02" x2="22.86" y2="35.56" width="0.1524" layer="91"/>
<label x="22.86" y="35.56" size="1.778" layer="95"/>
</segment>
<segment>
<pinref part="R4" gate="G$1" pin="1"/>
<pinref part="IC4" gate="IC" pin="CSN"/>
<wire x1="101.6" y1="-5.08" x2="101.6" y2="-7.62" width="0.1524" layer="91"/>
<wire x1="101.6" y1="-7.62" x2="101.6" y2="-12.7" width="0.1524" layer="91"/>
<wire x1="101.6" y1="-7.62" x2="104.14" y2="-7.62" width="0.1524" layer="91"/>
<junction x="101.6" y="-7.62"/>
<wire x1="104.14" y1="-7.62" x2="104.14" y2="7.62" width="0.1524" layer="91"/>
<label x="101.6" y="7.62" size="1.778" layer="95"/>
</segment>
</net>
<net name="PWM" class="0">
<segment>
<pinref part="PWM-CLIP" gate="CLIP" pin="INPUT"/>
<wire x1="114.3" y1="25.4" x2="119.38" y2="25.4" width="0.1524" layer="91"/>
<label x="116.84" y="22.86" size="1.778" layer="95"/>
</segment>
<segment>
<pinref part="PWM-CLIP1" gate="CLIP" pin="INPUT"/>
<wire x1="144.78" y1="25.4" x2="149.86" y2="25.4" width="0.1524" layer="91"/>
<label x="147.32" y="22.86" size="1.778" layer="95"/>
</segment>
<segment>
<pinref part="R1" gate="G$1" pin="1"/>
<wire x1="76.2" y1="-25.4" x2="73.66" y2="-25.4" width="0.1524" layer="91"/>
<label x="66.04" y="-25.4" size="1.778" layer="95"/>
</segment>
</net>
<net name="N$1" class="0">
<segment>
<pinref part="D4" gate="G$1" pin="A"/>
<pinref part="IC4" gate="IC" pin="SW"/>
<wire x1="109.22" y1="-10.16" x2="109.22" y2="-12.7" width="0.1524" layer="91"/>
<wire x1="109.22" y1="-7.62" x2="109.22" y2="-10.16" width="0.1524" layer="91"/>
<junction x="109.22" y="-10.16"/>
<pinref part="INDUCTOR" gate="G$1" pin="P$2"/>
</segment>
</net>
<net name="VCC-RAW" class="1">
<segment>
<wire x1="124.46" y1="43.18" x2="127" y2="43.18" width="0.1524" layer="91"/>
<label x="127" y="43.18" size="1.778" layer="95"/>
<pinref part="D2" gate="G$1" pin="A"/>
</segment>
<segment>
<wire x1="81.28" y1="60.96" x2="83.82" y2="60.96" width="0.1524" layer="91"/>
<label x="83.82" y="58.42" size="1.778" layer="95"/>
<pinref part="VCC-CLIP" gate="CLIP" pin="INPUT"/>
</segment>
<segment>
<wire x1="81.28" y1="53.34" x2="83.82" y2="53.34" width="0.1524" layer="91"/>
<label x="83.82" y="50.8" size="1.778" layer="95"/>
<pinref part="VCC-CLIP2" gate="CLIP" pin="INPUT"/>
</segment>
<segment>
<wire x1="81.28" y1="78.74" x2="83.82" y2="78.74" width="0.1524" layer="91"/>
<label x="83.82" y="76.2" size="1.778" layer="95"/>
<pinref part="VCC-CLIP1" gate="CLIP" pin="INPUT"/>
</segment>
<segment>
<wire x1="81.28" y1="71.12" x2="83.82" y2="71.12" width="0.1524" layer="91"/>
<label x="83.82" y="68.58" size="1.778" layer="95"/>
<pinref part="VCC-CLIP3" gate="CLIP" pin="INPUT"/>
</segment>
</net>
<net name="N$2" class="0">
<segment>
<pinref part="LED-4" gate="G$1" pin="C"/>
<pinref part="LED-2" gate="G$1" pin="A"/>
<wire x1="22.86" y1="-5.08" x2="22.86" y2="-20.32" width="0.1524" layer="91"/>
</segment>
</net>
<net name="N$3" class="0">
<segment>
<pinref part="LED-2" gate="G$1" pin="C"/>
<pinref part="LED-3" gate="G$1" pin="A"/>
<wire x1="22.86" y1="-33.02" x2="22.86" y2="-45.72" width="0.1524" layer="91"/>
</segment>
</net>
<net name="N$4" class="0">
<segment>
<pinref part="LED-1" gate="G$1" pin="C"/>
<pinref part="LED-4" gate="G$1" pin="A"/>
<wire x1="22.86" y1="20.32" x2="22.86" y2="7.62" width="0.1524" layer="91"/>
</segment>
</net>
<net name="N$5" class="0">
<segment>
<pinref part="IC4" gate="IC" pin="DIM"/>
<pinref part="R1" gate="G$1" pin="2"/>
</segment>
</net>
</nets>
</sheet>
</sheets>
</schematic>
</drawing>
</eagle>
